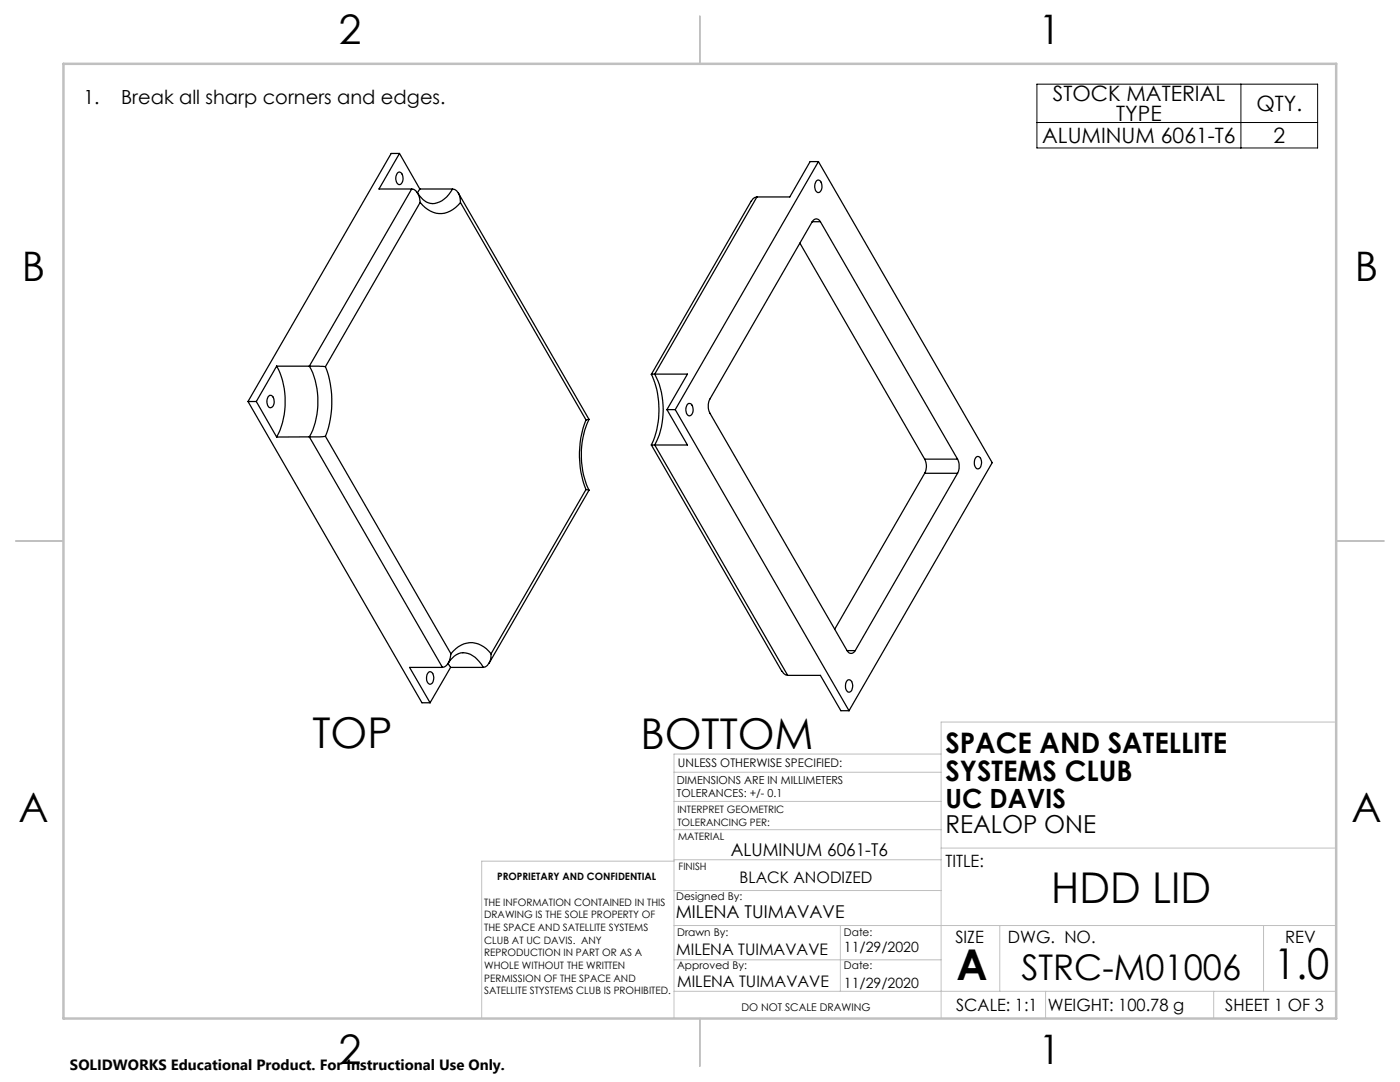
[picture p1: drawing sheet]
<svg xmlns="http://www.w3.org/2000/svg" width="279mm" height="216mm" viewBox="0 0 279 216" stroke-linecap="round" stroke-linejoin="round" font-family="sans-serif">
<path d="M206.9 16.8h56.1v12.7h-56.1zM247.6 16.8v12.7M206.9 24.4h56.1" fill="none" stroke="#000" stroke-width=".2"/>
<g fill="none" stroke="#c0c0c0" stroke-width=".2">
<path d="M134.5 154.1h53.3M134.5 159.9h53.3M187.8 150.5h-53.3v52.7M266.7 144.1h-78.9v59.1M134.5 165.6h53.3M134.5 177.7h53.3M134.5 171.8h-38.4v31.4M134.5 171.6h53.3M187.8 169.2h78.9M134.5 197.8h132.2M134.5 184.7h132.2M134.5 191.5h53.3"/>
<path d="M167.7 184.7v13.1M199.5 184.7v13.1M208.7 197.8v5.4M242.2 197.8v5.4M252.2 184.7v13.1"/>
</g>
<path d="M139.7 3.2v9.5M3.1 107.9h9.6M266.7 107.9h9.5M139.7 203.2v9.6" fill="none" stroke="#c0c0c0" stroke-width=".25"/>
<path d="M12.7 12.7h254v190.5h-254z" fill="none" stroke="#c0c0c0" stroke-width=".5"/>
<g fill="none" stroke="#000" stroke-width=".25">
<path d="M79.4 34.5a.7 .7 0 0 1 .7 0 .7 .7 0 0 1 .3 .7 1.15 1.15 0 0 1-.8 1.6 1.65 1.65 0 0 1-.2-2.3zM79.7 30.6h-1.6l-28.6 49.5M79.7 30.6l-4.1 7.1h6.6M79.7 30.6l4.1 7.1M82.2 37.7a1.93 1.93 0 0 1 1.5 1.9l.2 .8M82.2 37.7l-20.5 35.4M83.8 37.7l-.5 .8a3.9 3.9 0 0 0 3 2.1M83.8 37.7h6.5M90.3 37.7a2.34 2.34 0 0 1 1.6 2.7M90.3 37.7a5.1 5.1 0 0 1-4 2.9M91.5 38.5l26 45.2M151.1 39.3l-.8 .4-.4 .4"/>
<path d="M151.1 39.3l-20.4 35.3M163 36.1a.7 .7 0 0 1 .8 0 .7 .7 0 0 1 .2 .7 1.15 1.15 0 0 1-.8 1.6 1.65 1.65 0 0 1-.2-2.3zM163.3 32.2h-1.6l-4.1 7.1h-6.5M163.3 32.2l-28.5 49.5M163.3 32.2l34.7 60.1-28.6 49.5M83.9 40.4a4.8 4.8 0 0 0 8 0M83.9 40.4l-19 32.8M91.9 40.4l25 43.4M149.9 40.1l-19.9 34.6 .7-.1M159.6 48.5l24.9 43.1M162.1 44.2a.87 .87 0 0 1 .8-.5 .87 .87 0 0 1 .8 .5M162.1 44.2l-20.4 35.4a3.3 3.3 0 0 0 0 2.8l27.4 47.4"/>
<path d="M162.1 44.2h1.6M163.7 44.2l27.4 47.4M53.5 79.2a.66 .66 0 0 1 .8-.2 .66 .66 0 0 1 .4 .8 1.02 1.02 0 0 1-1 1.5 1.81 1.81 0 0 1-.2-2.1zM55.2 73.1a15.6 15.6 0 0 1 0 14.1M55.2 73.1l-4 7M55.2 73.1h6.5M61.7 73.1a15.5 15.5 0 0 1 0 14.1M61.7 73.1l3.2 .1M64.9 73.2a19.6 19.6 0 0 1 0 13.9M130 74.7a16.8 16.8 0 0 1 0 14.1M130.7 74.6a15.6 15.6 0 0 1 0 14.2M130.7 74.6h6.5l-4.1 7.1"/>
<path d="M49.5 80.1h1.7M49.5 80.1l34.7 60.1h1.6M51.2 80.1l4 7.1M61.7 87.2h-6.5M61.7 87.2l26.6 46M64.9 87.1l-3.2 .1M64.9 87.1l25.1 43.4M116.9 83.8a19.1 19.1 0 0 0 0 13.9M116.9 97.7l-18.9 32.8M117.5 83.7a17.2 17.2 0 0 0 0 14.1l-.6-.1M117.5 83.7l-.6 .1M117.5 97.8l-19.9 34.5"/>
<path d="M130.7 88.8h-.7l26 45.1M130.7 88.8l26.5 46M133.1 81.7h1.7M133.1 81.7l4.1 7.1h-6.5M134.8 81.7l34.6 60.1M137.3 80.6l.1-.1a1.11 1.11 0 0 1 .9 1.5v.3a.66 .66 0 0 1-.7 .7 .66 .66 0 0 1-.7-.8v-.9zM184.5 91.6a3 3 0 0 1 0 2.8M184.5 94.4l-17.9 31.2M184.5 91.6h6.6M184.5 94.4h6.6M191.1 91.6a3.3 3.3 0 0 1 0 2.8M191.1 94.4l-20.4 35.4"/>
<path d="M194.8 91.2l.2-.1a1.08 1.08 0 0 1 .9 1.5l-.1 .3a.66 .66 0 0 1-.7 .7 .66 .66 0 0 1-.6-.8v-.9zM85.5 134.2a.7 .7 0 0 1 .8 0 .7 .7 0 0 1 .2 .7 1.15 1.15 0 0 1-.8 1.6 1.65 1.65 0 0 1-.2-2.3zM88.3 133.2h-6.6l4.1 7M89.4 132.4l.5 .8M89.4 132.4a3.4 3.4 0 0 1 4.5-1.8l1.3 1 1.2 1.6M89.9 133.2h6.5M89.9 133.2l-4.1 7M90 130.5a4.7 4.7 0 0 1 8 0M90 130.5a2.61 2.61 0 0 1-1.7 2.7M98 130.5a2.42 2.42 0 0 1-1.6 2.7M156.1 133.9l.3 .5 .8 .4M157.2 134.8h6.5l4.1 7h1.6"/>
<path d="M169.1 129.8a.87 .87 0 0 0 .8 .6 .87 .87 0 0 0 .8-.6M169.1 129.8h1.6M169.1 135.7l.2-.1a1.08 1.08 0 0 1 .8 1.6v.2a.66 .66 0 0 1-.7 .7 .66 .66 0 0 1-.6-.7v-.9z"/>
</g>
<g font-size="8.5">
<text x="62.4" y="149.3">TOP</text>
<text x="127.8" y="149.4">BOTTOM</text>
<text x="209.8" y="180.2">HDD LID</text>
<text x="190.9" y="195.5">A</text>
<text x="254.2" y="195.4">1.0</text>
</g>
<g font-size="8.1">
<text x="67.6" y="8.9">2</text>
<text x="207.3" y="8.9">1</text>
<text x="4.4" y="56.2">B</text>
<text x="270.4" y="56.2">B</text>
<text x="3.7" y="164.1">A</text>
<text x="269.7" y="164.1">A</text>
<text x="67.6" y="212.4">2</text>
<text x="207.3" y="212.4">1</text>
</g>
<text font-size="7.1" x="203.8" y="195.5">STRC-M01006</text>
<g font-size="5.6">
<text x="188.7" y="150.2">SPACE AND SATELLITE</text>
<text x="188.7" y="155.9">SYSTEMS CLUB</text>
</g>
<text font-size="5.3" x="188.7" y="161.2">UC DAVIS</text>
<text font-size="4.9" x="188.7" y="166.3">REALOP ONE</text>
<g font-size="4.2">
<text x="210.1" y="20.1">STOCK MATERIAL</text>
<text x="250.7" y="22.1">QTY.</text>
<text x="208" y="28.5">ALUMINUM 6061-T6</text>
<text x="222.8" y="24.2">TYPE</text>
<text x="254.2" y="28.5">2</text>
</g>
<g font-size="3.9">
<text x="16.7" y="20.7">1.</text>
<text x="24.2" y="20.7">Break all sharp corners and edges.</text>
</g>
<g font-size="3.5">
<text x="145.8" y="170.9">ALUMINUM 6061-T6</text>
<text x="134.8" y="183.3">MILENA TUIMAVAVE</text>
</g>
<g font-size="3.4">
<text x="188.7" y="172.9">TITLE:</text>
<text x="190.7" y="188.1">SIZE</text>
<text x="201.1" y="188.1">DWG. NO.</text>
<text x="256.5" y="188.2">REV</text>
<text x="190.8" y="201.7">SCALE: 1:1</text>
<text x="209.1" y="201.7">WEIGHT: 100.78 g</text>
<text x="244.5" y="201.7">SHEET 1 OF 3</text>
</g>
<g font-size="3.2">
<text x="147.6" y="176.2">BLACK ANODIZED</text>
<text x="134.9" y="190.6">MILENA TUIMAVAVE</text>
<text x="135.1" y="196.9">MILENA TUIMAVAVE</text>
</g>
<text font-size="3" x="14" y="213.5">SOLIDWORKS Educational Product. For Instructional Use Only.</text>
<g font-size="2.8">
<text x="168.4" y="189.9">11/29/2020</text>
<text x="168.4" y="197.2">11/29/2020</text>
</g>
<text font-size="2.4" x="135.3" y="153.1">UNLESS OTHERWISE SPECIFIED:</text>
<g font-size="2.2">
<text x="135.1" y="156.4">DIMENSIONS ARE IN MILLIMETERS</text>
<text x="135.1" y="159">TOLERANCES: +/- 0.1</text>
</g>
<g font-size="2.1">
<text x="134.9" y="179.6">Designed By:</text>
<text x="135.1" y="186.8">Drawn By:</text>
<text x="168.4" y="186.8">Date:</text>
<text x="135.1" y="193.4">Approved By:</text>
<text x="168.4" y="193.4">Date:</text>
<text x="148" y="201.7">DO NOT SCALE DRAWING</text>
</g>
<g font-size="2">
<text x="135.2" y="162.3">INTERPRET GEOMETRIC</text>
<text x="135.2" y="164.8">TOLERANCING PER:</text>
<text x="135.3" y="167.7">MATERIAL</text>
<text x="135.4" y="173.7">FINISH</text>
<text x="99.2" y="175.6">PROPRIETARY AND CONFIDENTIAL</text>
<text x="96.6" y="180.7">THE INFORMATION CONTAINED IN THIS</text>
<text x="96.6" y="183.2">DRAWING IS THE SOLE PROPERTY OF</text>
<text x="96.6" y="185.8">THE SPACE AND SATELLITE SYSTEMS</text>
<text x="96.6" y="188.3">CLUB AT UC DAVIS. ANY</text>
<text x="96.6" y="190.8">REPRODUCTION IN PART OR AS A</text>
<text x="96.6" y="193.3">WHOLE WITHOUT THE WRITTEN</text>
<text x="96.6" y="195.9">PERMISSION OF THE SPACE AND</text>
<text x="96.6" y="198.4">SATELLITE STYSTEMS CLUB IS PROHIBITED.</text>
</g>
</svg>
